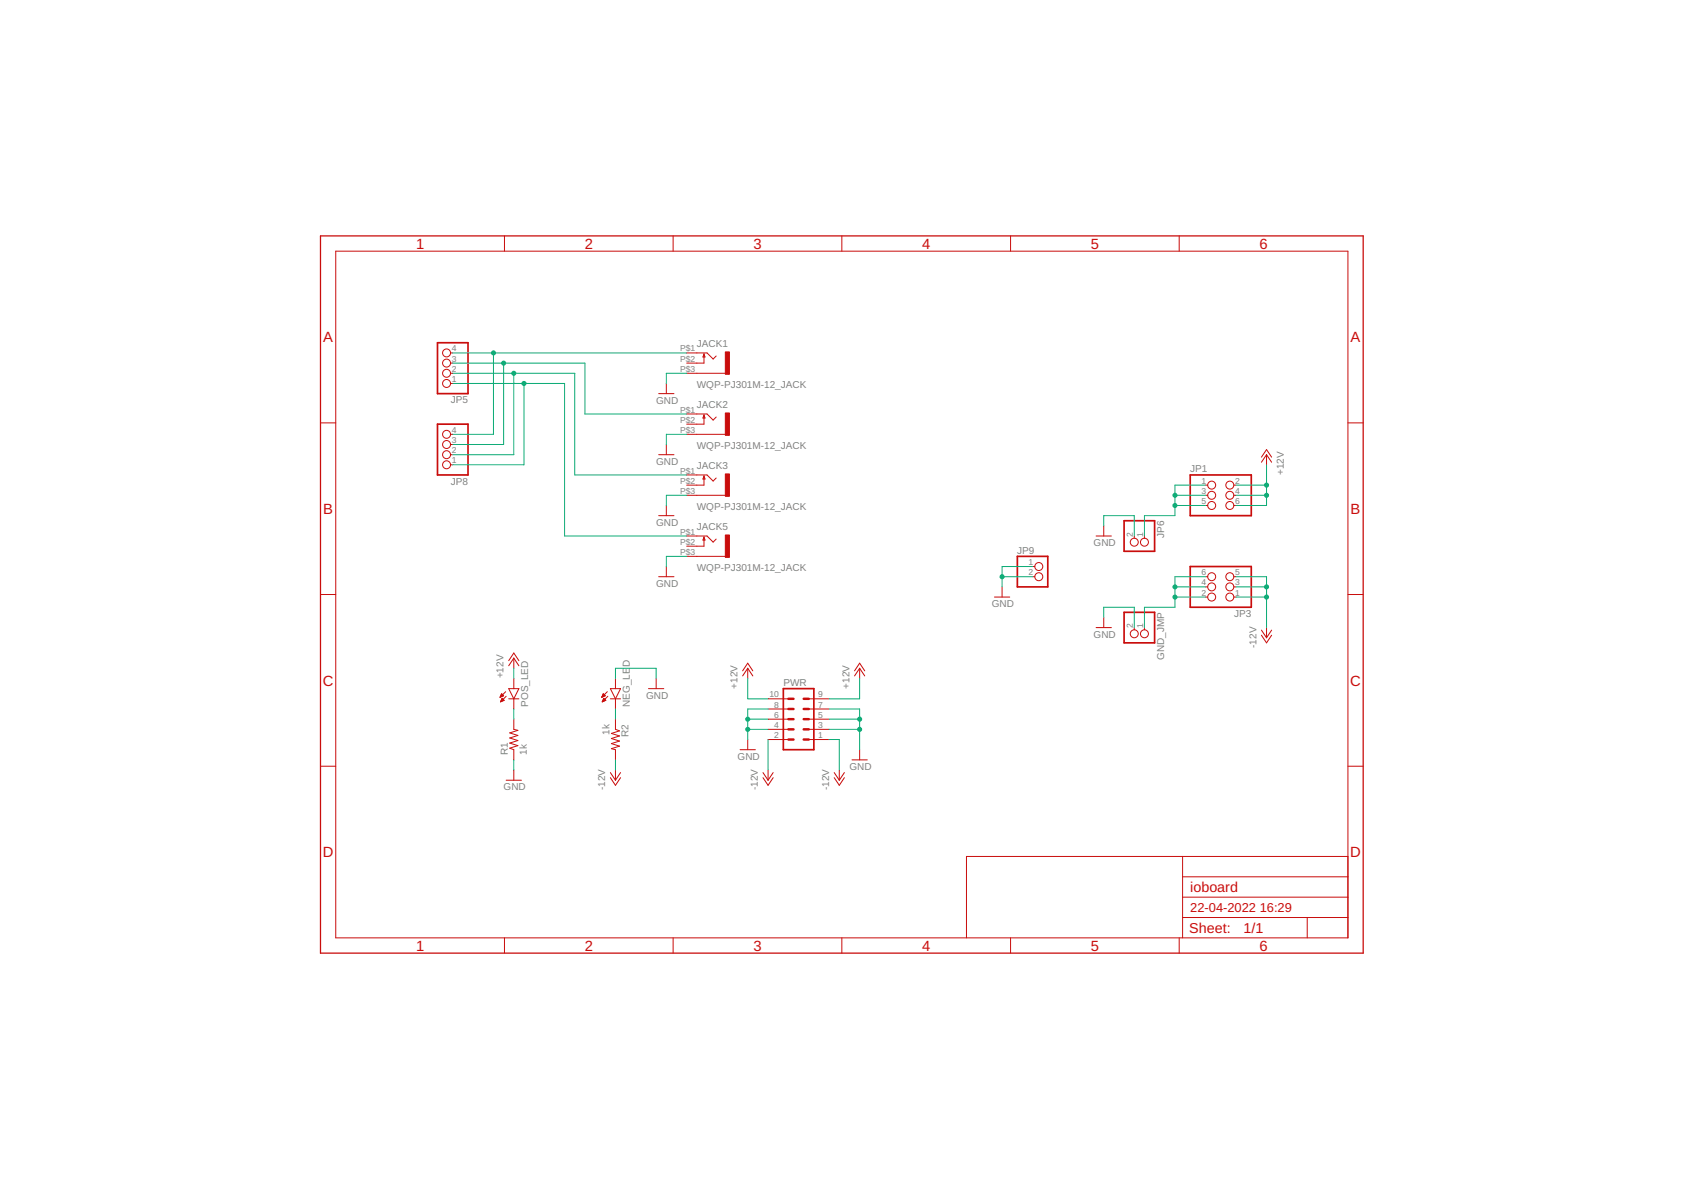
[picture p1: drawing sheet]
<svg xmlns="http://www.w3.org/2000/svg" width="420mm" height="297mm" viewBox="0 0 420 297" stroke-linecap="round" stroke-linejoin="round" font-family="sans-serif">
<g fill="none" stroke="#c90d0c" stroke-width=".25">
<path d="M125.9 58.9v3.8M168 58.9v3.8M210.2 58.9v3.8M252.3 58.9v3.8M294.4 58.9v3.8M83.8 62.7h252.7v171.4h-252.7zM112.5 95.7h.5M112.5 93.2h.5M112.5 90.6h.5M112.5 88.1h.5M164.4 98.3h3.9M166.3 95.7v2.6"/>
<path d="M171.4 93.2h9.7M171.4 88.1h5.1l1.5 1.5 .8-.7M175.7 88.3v2.3h-4.3M175.7 88.3l.3 .8h-.5zM80 105.6h3.8M112.5 116h.5M112.5 113.5h.5M112.5 111h.5M112.5 108.4h.5M164.4 113.5h3.9M166.3 111v2.5M171.4 108.4h9.7"/>
<path d="M171.4 103.3h5.1l1.5 1.6 .8-.8M171.4 118.6h5.1l1.5 1.5 .8-.8M175.7 103.6v2.3h-4.3M175.7 118.8v2.3h-4.3M175.7 103.6l.3 .8h-.5zM175.7 118.8l.3 .8h-.5zM314.9 114.1l1.3-1.9 1.3 1.9M316.2 113.5l-1.3 1.9M316.2 113.5l1.3 1.9M316.2 113.5v2.5M336.5 105.6h3.8M164.4 128.7h3.9"/>
<path d="M166.3 126.2v2.5M171.4 133.8h5.1l1.5 1.5 .8-.7M171.4 123.6h9.7M171.4 138.9h9.7M175.7 134v2.3h-4.3M175.7 134l.3 .8h-.5zM273.6 133.8h3.9M275.5 131.3v2.5M283.2 133.8v.6M285.7 133.8v.6M300.9 121.1h.6M300.9 123.6h.6"/>
<path d="M300.9 126.2h.6M308 121.1h.6M308 123.6h.6M308 126.2h.6M80 148.4h3.8M164.4 144h3.9M166.3 141.4v2.6M248.3 149h3.8M250.2 146.5v2.5M257.8 144h.5M257.8 141.4h.5M273.6 156.7h3.9"/>
<path d="M275.5 154.1v2.6M283.2 156.7v.5M285.7 156.7v.5M300.9 144h.6M300.9 149h.6M300.9 146.5h.6M308 144h.6M308 149h.6M308 146.5h.6M314.9 157.3l1.3 1.9M314.9 158.6l1.3 1.9 1.3-1.9M316.2 156.7v2.5"/>
<path d="M317.5 157.3l-1.3 1.9M336.5 148.4h3.8M124.9 174h.1M124.9 173.9h.4M125 173.8h.5M125 173.6h.7M125 175.1h.2M125.1 175h.4M125.1 173.5h.5M125.1 173.4h.3M125.1 174.8h.7M125.2 173.3h.1"/>
<path d="M125.2 174.7h.6M125.2 173.2l.5 .5-.9 .4zM125.2 174.6h.4M125.3 174.5h.2M125.3 174.3h.1M125.3 174.3l.6 .5-.9 .4zM126.2 172.7l-1.4 1.4M126.4 173.8l-1.4 1.4M127 171.9h2.5l-1.2 2.5zM127 174.4h2.5M127 164.9l1.3-1.9 1.2 1.9M128.3 164.3v2.5"/>
<path d="M128.3 169.4v2.5M128.3 174.4v2.6M128.3 179.5v2.6l1 .2-2 .6 2 .7-2 .6 2 .6-2 .7 2 .6-2 .7 1 .3v2.6M128.3 164.3l1.2 1.9M128.3 164.3l-1.3 1.9M150.3 174h.1M150.3 173.9h.3M150.4 173.8h.5M150.4 173.6h.7M150.4 175.1h.2M150.5 173.5h.5M150.5 175h.4"/>
<path d="M150.5 173.4h.3M150.5 174.8h.7M150.6 173.3h.1M150.6 174.7h.6M150.6 173.2l.5 .5-.9 .4zM150.6 174.6h.4M150.7 174.5h.2M150.7 174.3h.1M151.2 174.8l-.5-.5-.4 .9M151.2 174.8l-.9 .4M151.6 172.7l-1.4 1.4M151.7 173.8l-1.4 1.4"/>
<path d="M152.4 174.4h2.5M152.4 171.9h2.5l-1.3 2.5zM153.6 169.4v2.5M153.6 174.4v2.6M153.6 179.5v2.6l1.1 .3-2.1 .7 2.1 .6-2.1 .6 2.1 .7-2.1 .6 2.1 .6-2.1 .7 1 .2v2.6M161.9 171.9h3.8M163.8 169.4v2.5M185.4 167.4l1.3-1.9 1.2 1.9M186.7 166.8l1.2 1.9M186.7 166.8l-1.3 1.9M186.7 166.8v2.6M191.7 174.4h5.1"/>
<path d="M191.7 179.5h5.1M191.7 177h5.1M201.9 174.4h5.1M201.9 179.5h5.1M201.9 177h5.1M213.3 167.4l1.3-1.9 1.3 1.9M214.6 166.8v2.6M214.6 166.8l1.3 1.9M214.6 166.8l-1.3 1.9M80 191.3h3.8M126.4 194.8h3.8M128.3 192.2v2.6"/>
<path d="M152.4 192.8l1.2 2M152.4 194.1l1.2 1.9 1.3-1.9M153.6 192.2v2.6M154.9 192.8l-1.3 2M184.8 187.1h3.8M186.7 184.6v2.5M190.5 192.8l1.2 2M190.5 194.1l1.2 1.9 1.3-1.9M191.7 184.6h5.1M191.7 182.1h5.1M191.7 192.2v2.6M193 192.8l-1.3 2"/>
<path d="M201.9 184.6h5.1M201.9 182.1h5.1M208.3 192.8l1.2 2M208.3 194.1l1.2 1.9 1.3-1.9M209.5 192.2v2.6M210.8 192.8l-1.3 2M212.7 189.7h3.8M214.6 187.1v2.6M336.5 191.3h3.8M295.2 213.8v20.3M295.2 218.9h41.3M336.5 213.8h-95.2v20.3"/>
<path d="M125.9 234.1v3.8M168 234.1v3.8M210.2 234.1v3.8M252.3 234.1v3.8M294.4 234.1v3.8M295.2 229h41.3M295.2 223.9h41.3M326.3 229v5.1"/>
<circle cx="111.5" cy="93.2" r=".99"/>
<circle cx="111.5" cy="90.6" r=".99"/>
<circle cx="111.5" cy="88.1" r=".99"/>
<circle cx="111.5" cy="95.7" r=".99"/>
<circle cx="111.5" cy="116" r=".99"/>
<circle cx="111.5" cy="113.5" r=".99"/>
<circle cx="111.5" cy="108.4" r=".99"/>
<circle cx="111.5" cy="111" r=".99"/>
<circle cx="283.2" cy="135.3" r=".99"/>
<circle cx="285.7" cy="135.3" r=".99"/>
<circle cx="302.5" cy="123.6" r=".99"/>
<circle cx="302.5" cy="121.1" r=".99"/>
<circle cx="302.5" cy="126.2" r=".99"/>
<circle cx="307" cy="123.6" r=".99"/>
<circle cx="307" cy="121.1" r=".99"/>
<circle cx="307" cy="126.2" r=".99"/>
<circle cx="259.3" cy="141.4" r=".99"/>
<circle cx="259.3" cy="144" r=".99"/>
<circle cx="283.2" cy="158.2" r=".99"/>
<circle cx="285.7" cy="158.2" r=".99"/>
<circle cx="302.5" cy="149" r=".99"/>
<circle cx="302.5" cy="146.5" r=".99"/>
<circle cx="302.5" cy="144" r=".99"/>
<circle cx="307" cy="146.5" r=".99"/>
<circle cx="307" cy="149" r=".99"/>
<circle cx="307" cy="144" r=".99"/>
</g>
<path d="M80 58.9h260.3v179h-260.3z" fill="none" stroke="#c90d0c" stroke-width=".32"/>
<path d="M109.2 85.6h7.6v12.7h-7.6zM109.2 105.9h7.6v12.7h-7.6zM297.1 118.6h15.3v10.1h-15.3zM254 138.9h7.6v7.6h-7.6zM280.6 130h7.6v7.6h-7.6zM280.6 152.8h7.6v7.7h-7.6zM297.1 141.4h15.3v10.2h-15.3zM195.6 171.9h7.6v15.2h-7.6z" fill="none" stroke="#c90d0c" stroke-width=".42"/>
<path d="M196.8 174.4h1.3M196.8 177h1.3M196.8 179.5h1.3M200.6 174.4h1.3M200.6 177h1.3M200.6 179.5h1.3M196.8 182.1h1.3M196.8 184.6h1.3M200.6 182.1h1.3M200.6 184.6h1.3" fill="none" stroke="#c90d0c" stroke-width=".61"/>
<g fill="#c90d0c" stroke="#c90d0c" stroke-width=".25">
<path d="M181.1 87.8h1v5.6h-1z"/>
<path d="M181.1 103.1h1v5.6h-1z"/>
<path d="M181.1 118.3h1v5.6h-1z"/>
<path d="M181.1 133.5h1v5.6h-1z"/>
</g>
<g fill="none" stroke="#0dab76" stroke-width=".25">
<path d="M113 93.2h30.5v25.4h27.9M113 88.1h58.4M113 95.7h27.9v38.1h30.5M113 90.6h33v12.7h25.4M123.2 88.1v20.3h-10.2M125.7 90.6v20.4h-12.7M128.3 93.2v20.3h-15.3M130.8 95.7v20.3h-17.8M171.4 93.2h-5.1v2.5M171.4 108.4h-5.1v2.6M316.2 116v10.2h-7.6M171.4 138.9h-5.1v2.5"/>
<path d="M171.4 123.6h-5.1v2.6M275.5 131.3v-2.6h7.7v5.1M293.3 123.6h7.6M293.3 126.2h7.6M300.9 121.1h-7.6v7.6h-7.6v5.1M308.6 123.6h7.6M308.6 121.1h7.6M250.2 144h7.6M257.8 141.4h-7.6v5.1M275.5 154.1v-2.5h7.7v5.1M293.3 149h7.6M293.3 146.5h7.6"/>
<path d="M300.9 144h-7.6v7.6h-7.6v5.1M308.6 144h7.6v12.7M308.6 149h7.6M308.6 146.5h7.6M128.3 166.8v2.6M128.3 177v2.5M153.6 169.4v-2.6h10.2v2.6M153.6 177v2.5M186.7 179.5h5M186.7 169.4v5h5M191.7 177h-5v7.6M207 177h7.6v10.1"/>
<path d="M207 179.5h7.6M214.6 169.4v5h-7.6M128.3 189.7v2.5M153.6 189.7v2.5M186.7 182.1h5M191.7 184.6v7.6M207 182.1h7.6M207 184.6h2.5v7.6"/>
</g>
<g fill="#0dab76" stroke="#0dab76" stroke-width=".25">
<circle cx="214.6" cy="179.5" r=".51"/>
<circle cx="214.6" cy="182.1" r=".51"/>
<circle cx="186.7" cy="182.1" r=".51"/>
<circle cx="186.7" cy="179.5" r=".51"/>
<circle cx="250.2" cy="144" r=".51"/>
<circle cx="316.2" cy="123.6" r=".51"/>
<circle cx="316.2" cy="121.1" r=".51"/>
<circle cx="316.2" cy="146.5" r=".51"/>
<circle cx="316.2" cy="149" r=".51"/>
<circle cx="293.3" cy="123.6" r=".51"/>
<circle cx="293.3" cy="126.2" r=".51"/>
<circle cx="293.3" cy="146.5" r=".51"/>
<circle cx="293.3" cy="149" r=".51"/>
<circle cx="123.2" cy="88.1" r=".51"/>
<circle cx="128.3" cy="93.2" r=".51"/>
<circle cx="130.8" cy="95.7" r=".51"/>
<circle cx="125.7" cy="90.6" r=".51"/>
</g>
<g font-size="3.7" fill="#c90d0c">
<text x="103.9" y="62.1">1</text>
<text x="146" y="62.1">2</text>
<text x="188.1" y="62.1">3</text>
<text x="230.2" y="62.1">4</text>
<text x="272.3" y="62.1">5</text>
<text x="314.4" y="62.1">6</text>
<text x="80.7" y="85.4">A</text>
<text x="337.2" y="85.4">A</text>
<text x="80.7" y="128.3">B</text>
<text x="337.2" y="128.3">B</text>
<text x="80.6" y="171.1">C</text>
<text x="337.1" y="171.1">C</text>
<text x="80.6" y="214">D</text>
<text x="337.1" y="214">D</text>
<text x="103.9" y="237.3">1</text>
<text x="146" y="237.3">2</text>
<text x="188.1" y="237.3">3</text>
<text x="230.2" y="237.3">4</text>
<text x="272.3" y="237.3">5</text>
<text x="314.4" y="237.3">6</text>
</g>
<g font-size="3.6" fill="#c90d0c">
<text x="297.1" y="222.7">ioboard</text>
<text x="296.9" y="233">Sheet:</text>
<text x="310.5" y="232.8">1/1</text>
</g>
<g font-size="3.2" fill="#c90d0c">
<text x="297.1" y="227.8">22-04-2022</text>
<text x="314.5" y="227.8">16:29</text>
</g>
<g font-size="2.5" fill="#808080">
<text x="174" y="86.6">JACK1</text>
<text x="112.5" y="100.7">JP5</text>
<text x="163.8" y="100.8">GND</text>
<text x="174" y="96.7">WQP-PJ301M-12_JACK</text>
<text x="174" y="101.8">JACK2</text>
<text x="174" y="112">WQP-PJ301M-12_JACK</text>
<text x="163.8" y="116">GND</text>
<text x="174" y="117">JACK3</text>
<text x="297.1" y="117.9">JP1</text>
<text x="320.5" y="118.6" transform="rotate(-90 320.5 118.6)">+12V</text>
<text x="112.5" y="121">JP8</text>
<text x="163.8" y="131.3">GND</text>
<text x="174" y="127.2">WQP-PJ301M-12_JACK</text>
<text x="174" y="132.3">JACK5</text>
<text x="273" y="136.3">GND</text>
<text x="290.7" y="134.3" transform="rotate(-90 290.7 134.3)">JP6</text>
<text x="174" y="142.4">WQP-PJ301M-12_JACK</text>
<text x="254" y="138.2">JP9</text>
<text x="163.8" y="146.5">GND</text>
<text x="247.6" y="151.6">GND</text>
<text x="308.1" y="154">JP3</text>
<text x="273" y="159.2">GND</text>
<text x="313.6" y="161.7" transform="rotate(-90 313.6 161.7)">-12V</text>
<text x="157.2" y="166.6" transform="rotate(-90 157.2 166.6)">D</text>
<text x="290.7" y="164.8" transform="rotate(-90 290.7 164.8)">GND_JMP</text>
<text x="125.7" y="169.4" transform="rotate(-90 125.7 169.4)">+12V</text>
<text x="184.1" y="171.9" transform="rotate(-90 184.1 171.9)">+12V</text>
<text x="195.6" y="171.1">PWR</text>
<text x="212.1" y="171.9" transform="rotate(-90 212.1 171.9)">+12V</text>
<text x="131.8" y="176.5" transform="rotate(-90 131.8 176.5)">POS_LED</text>
<text x="157.2" y="176.5" transform="rotate(-90 157.2 176.5)">NEG_LE</text>
<text x="161.3" y="174.4">GND</text>
<text x="152.1" y="183.4" transform="rotate(-90 152.1 183.4)">1k</text>
<text x="156.9" y="184" transform="rotate(-90 156.9 184)">R2</text>
<text x="126.8" y="188.4" transform="rotate(-90 126.8 188.4)">R1</text>
<text x="131.6" y="188.4" transform="rotate(-90 131.6 188.4)">1k</text>
<text x="184.1" y="189.7">GND</text>
<text x="125.7" y="197.3">GND</text>
<text x="151.1" y="197.3" transform="rotate(-90 151.1 197.3)">-12V</text>
<text x="189.2" y="197.3" transform="rotate(-90 189.2 197.3)">-12V</text>
<text x="207" y="197.3" transform="rotate(-90 207 197.3)">-12V</text>
<text x="212.1" y="192.2">GND</text>
</g>
<g font-size="2.1" fill="#808080">
<text x="112.8" y="87.7">4</text>
<text x="169.8" y="87.7">P$1</text>
<text x="112.8" y="95.4">1</text>
<text x="112.8" y="92.8">2</text>
<text x="112.8" y="90.3">3</text>
<text x="169.8" y="92.8">P$3</text>
<text x="169.8" y="90.3">P$2</text>
<text x="169.8" y="103">P$1</text>
<text x="169.8" y="105.5">P$2</text>
<text x="112.8" y="113.1">2</text>
<text x="112.8" y="110.6">3</text>
<text x="112.8" y="108.1">4</text>
<text x="169.8" y="108.1">P$3</text>
<text x="112.8" y="115.7">1</text>
<text x="169.8" y="118.2">P$1</text>
<text x="169.8" y="123.3">P$3</text>
<text x="169.8" y="120.7">P$2</text>
<text x="300" y="120.7">1</text>
<text x="300" y="123.3">3</text>
<text x="300" y="125.8">5</text>
<text x="308.4" y="120.7">2</text>
<text x="308.4" y="123.3">4</text>
<text x="308.4" y="125.8">6</text>
<text x="169.8" y="133.4">P$1</text>
<text x="169.8" y="136">P$2</text>
<text x="282.8" y="134" transform="rotate(-90 282.8 134)">2</text>
<text x="285.4" y="134" transform="rotate(-90 285.4 134)">1</text>
<text x="169.8" y="138.5">P$3</text>
<text x="256.8" y="141.1">1</text>
<text x="256.8" y="143.6">2</text>
<text x="300" y="143.6">6</text>
<text x="308.4" y="143.6">5</text>
<text x="300" y="148.7">2</text>
<text x="300" y="146.1">4</text>
<text x="308.4" y="148.7">1</text>
<text x="308.4" y="146.1">3</text>
<text x="282.8" y="156.9" transform="rotate(-90 282.8 156.9)">2</text>
<text x="285.4" y="156.9" transform="rotate(-90 285.4 156.9)">1</text>
<text x="192.1" y="174.1">10</text>
<text x="193.3" y="179.2">6</text>
<text x="193.3" y="176.6">8</text>
<text x="204.2" y="179.2">5</text>
<text x="204.2" y="176.6">7</text>
<text x="204.2" y="174.1">9</text>
<text x="193.3" y="184.2">2</text>
<text x="193.3" y="181.7">4</text>
<text x="204.2" y="184.2">1</text>
<text x="204.2" y="181.7">3</text>
</g>
</svg>
